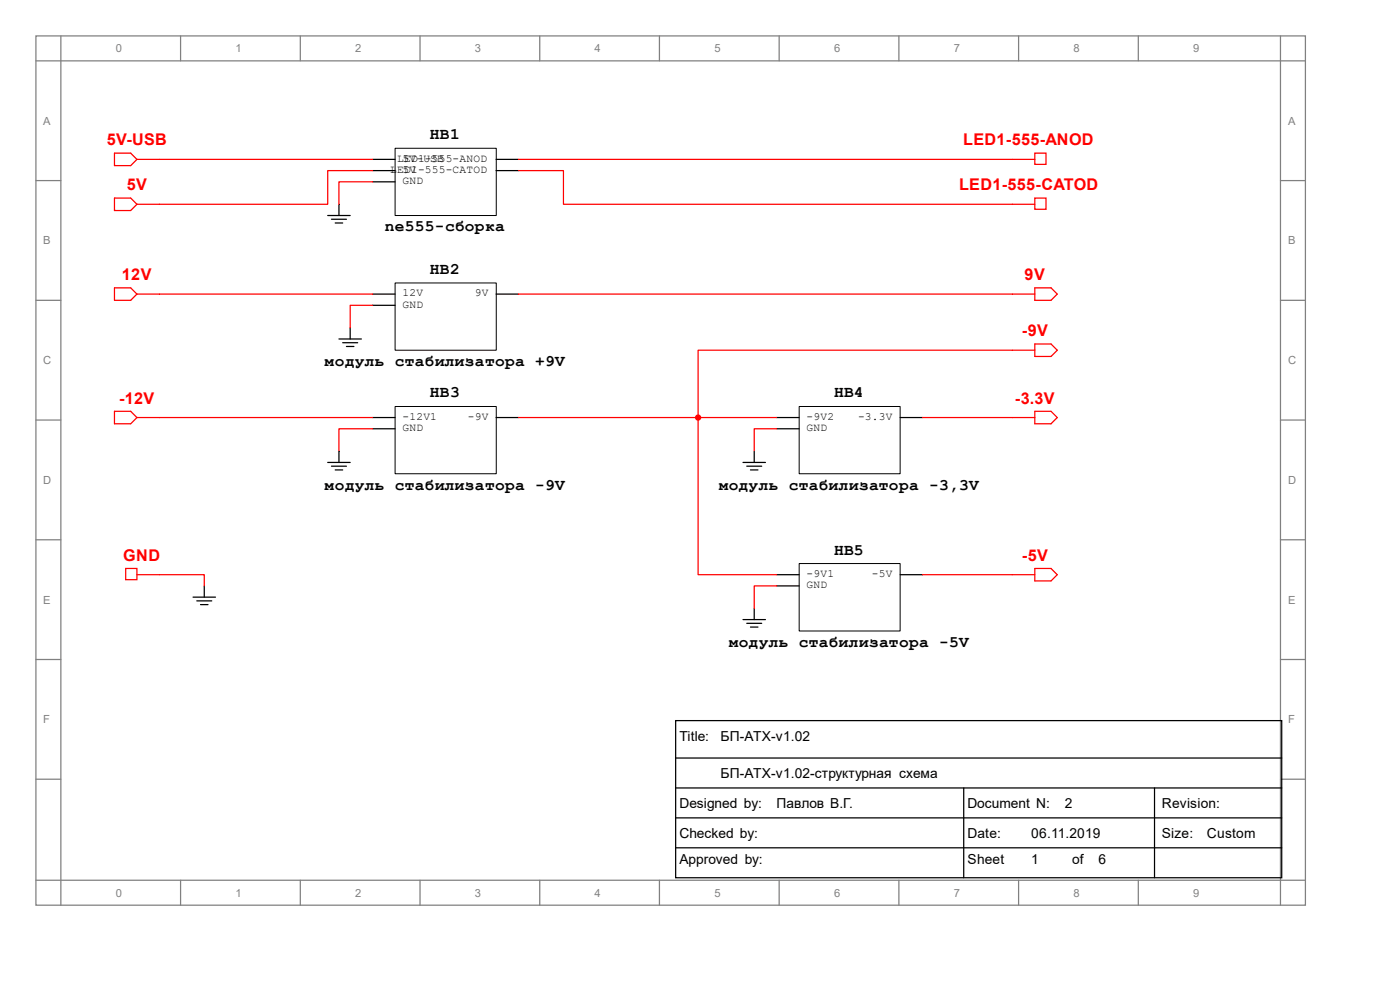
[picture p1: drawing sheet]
<svg xmlns="http://www.w3.org/2000/svg" width="297mm" height="210mm" viewBox="0 0 297 210" stroke-linecap="round" stroke-linejoin="round" font-family="sans-serif">
<g fill="none" stroke="#808080" stroke-width=".26">
<path d="M7.6 7.6h269.3v184.4h-269.3zM7.6 12.9h269.3M12.9 7.6v184.4M38.3 7.6v5.3M63.7 7.6v5.3M89.1 7.6v5.3M114.5 7.6v5.3M139.9 7.6v5.3M165.3 7.6v5.3M190.7 7.6v5.3M216.1 7.6v5.3M241.5 7.6v5.3"/>
<path d="M271.7 7.6v184.4M7.6 38.3h5.3M271.7 38.3h5.2M7.6 63.7h5.3M271.7 63.7h5.2M7.6 89.1h5.3M271.7 89.1h5.2M7.6 114.5h5.3M271.7 114.5h5.2M7.6 139.9h5.3M271.7 139.9h5.2M7.6 165.3h5.3"/>
<path d="M271.7 165.3h5.2M7.6 186.7h269.3M38.3 186.7v5.3M63.7 186.7v5.3M89.1 186.7v5.3M114.5 186.7v5.3M139.9 186.7v5.3M165.3 186.7v5.3M190.7 186.7v5.3M216.1 186.7v5.3M241.5 186.7v5.3"/>
</g>
<path d="M83.8 31.5h21.5v14.2h-21.5z" fill="none" stroke="#000" stroke-width=".21"/>
<path d="M79.1 33.8h4.7M79.1 36.2h4.7M79.1 38.6h4.7M105.2 33.8h4.8M105.2 36.2h4.8" fill="none" stroke="#000" stroke-width=".26"/>
<path d="M24.3 32.5h3.4l1.3 1.3-1.3 1.3h-3.4z" fill="none" stroke="#f00" stroke-width=".26"/>
<path d="M29 33.8h4.8M24.3 42h3.4l1.3 1.3-1.3 1.4h-3.4z" fill="none" stroke="#f00" stroke-width=".26"/>
<path d="M29 43.3h4.8M24.3 61.1h3.4l1.3 1.3-1.3 1.3h-3.4z" fill="none" stroke="#f00" stroke-width=".26"/>
<path d="M29 62.4h4.8M24.3 87.3h3.4l1.3 1.3-1.3 1.3h-3.4z" fill="none" stroke="#f00" stroke-width=".26"/>
<path d="M29 88.6h4.8M26.7 120.6h2.3v2.4h-2.3z" fill="none" stroke="#f00" stroke-width=".26"/>
<path d="M219.5 87.3h3.5l1.3 1.3-1.3 1.3h-3.5zM29 121.9h4.8" fill="none" stroke="#f00" stroke-width=".26"/>
<path d="M214.8 88.6h4.7M219.5 120.6h3.5l1.3 1.3-1.3 1.3h-3.5z" fill="none" stroke="#f00" stroke-width=".26"/>
<path d="M219.5 73h3.5l1.3 1.3-1.3 1.3h-3.5zM214.8 121.9h4.7" fill="none" stroke="#f00" stroke-width=".26"/>
<path d="M214.8 74.3h4.7M219.5 61.1h3.5l1.3 1.3-1.3 1.3h-3.5z" fill="none" stroke="#f00" stroke-width=".26"/>
<g fill="none" stroke="#f00" stroke-width=".26">
<path d="M33.8 33.8h45.3M79.1 36.2h-9.6v7.1h-35.7M79.1 38.6h-7.2v4.7M219.5 32.5h2.4v2.4h-2.4zM33.8 62.4h45.3M79.1 64.8h-4.8v4.7M110 62.4h109.5M214.8 74.3h-66.7v47.6h16.7M33.8 88.6h45.3M79.1 91h-7.2v4.7M110 88.6h54.8M164.8 91h-4.8v4.7"/>
<path d="M195.7 88.6h19.1M33.8 121.9h9.5v2.4M164.8 124.3h-4.8v4.8M195.7 121.9h19.1"/>
</g>
<g fill="none" stroke="#000" stroke-width=".26">
<path d="M69.5 45.7h4.8M70.3 46.5h3.2M71.1 47.3h1.6M71.9 43.3v2.4M71.9 71.9h4.8M72.7 72.7h3.2M73.5 73.5h1.6M74.3 69.5v2.4M79.1 62.4h4.7M79.1 64.8h4.7M105.2 62.4h4.8M69.5 98.1h4.8"/>
<path d="M70.3 98.9h3.2M71.1 99.7h1.6M71.9 95.7v2.4M79.1 88.6h4.7M79.1 91h4.7M105.2 88.6h4.8M157.6 98.1h4.8M158.4 98.9h3.2M159.2 99.7h1.6M160 95.7v2.4M164.8 88.6h4.7M164.8 91h4.7"/>
<path d="M191 88.6h4.7M41 126.7h4.7M41.7 127.5h3.2M42.5 128.3h1.6M43.3 124.3v2.4M157.6 131.4h4.8M158.4 132.2h3.2M159.2 133h1.6M160 129.1v2.3M164.8 121.9h4.7M164.8 124.3h4.7M191 121.9h4.7"/>
<path d="M143.3 152.9h128.6v33.3h-128.6zM143.3 160.8h128.6M143.3 167.2h128.6M143.3 173.5h128.6M143.3 179.9h128.6M204.5 167.2v19M244.9 167.2v19"/>
</g>
<path d="M83.8 60h21.5v14.3h-21.5zM83.8 86.2h21.5v14.3h-21.5zM169.5 86.2h21.5v14.3h-21.5zM169.5 119.5h21.5v14.4h-21.5z" fill="none" stroke="#000" stroke-width=".21"/>
<circle cx="148.1" cy="88.6" r=".53" fill="#f00" stroke="#f00" stroke-width=".26"/>
<path d="M214.8 33.8h4.7M219.5 42h2.4v2.4h-2.4z" fill="none" stroke="#f00" stroke-width=".26"/>
<path d="M110 36.2h9.5v7.1h100M110 33.8h104.8" fill="none" stroke="#f00" stroke-width=".26"/>
<g font-size="3.4">
<text x="91.2" y="29.5">HB1</text>
<text x="81.6" y="49.1">ne555-сборка</text>
<text x="91.2" y="58.1">HB2</text>
<text x="68.9" y="77.7">модуль стабилизатора +9V</text>
<text x="91.2" y="84.3">HB3</text>
<text x="177" y="84.3">HB4</text>
<text x="68.9" y="103.9">модуль стабилизатора -9V</text>
<text x="152.5" y="103.9">модуль стабилизатора -3,3V</text>
<text x="177" y="117.6">HB5</text>
<text x="154.6" y="137.2">модуль стабилизатора -5V</text>
</g>
<g font-size="3.4" fill="#f00">
<text x="22.6" y="30.9">5V-USB</text>
<text x="204.3" y="30.9">LED1-555-ANOD</text>
<text x="26.9" y="40.4">5V</text>
<text x="203.5" y="40.4">LED1-555-CATOD</text>
<text x="25.9" y="59.4">12V</text>
<text x="217.4" y="59.4">9V</text>
<text x="216.8" y="71.3">-9V</text>
<text x="25.3" y="85.6">-12V</text>
<text x="215.3" y="85.6">-3.3V</text>
<text x="26.2" y="119">GND</text>
<text x="216.8" y="119">-5V</text>
</g>
<g font-size="2.9">
<text x="144.1" y="157.1">Title:</text>
<text x="152.9" y="157.1">БП-ATX-v1.02</text>
<text x="152.9" y="165">БП-ATX-v1.02-структурная схема</text>
<text x="144.1" y="171.4">Designed by:</text>
<text x="164.8" y="171.4">Павлов В.Г.</text>
<text x="205.2" y="171.4">Document N:</text>
<text x="225.9" y="171.4">2</text>
<text x="246.5" y="171.4">Revision:</text>
<text x="144.1" y="177.7">Checked by:</text>
<text x="205.2" y="177.7">Date:</text>
<text x="218.7" y="177.7">06.11.2019</text>
<text x="246.5" y="177.7">Size:</text>
<text x="256" y="177.7">Custom</text>
<text x="144.1" y="183.3">Approved by:</text>
<text x="205.2" y="183.3">Sheet</text>
<text x="218.7" y="183.3">1</text>
<text x="227.4" y="183.3">of</text>
<text x="233" y="183.3">6</text>
</g>
<g font-size="2.4" fill="#808080">
<text x="24.6" y="11.1">0</text>
<text x="50" y="11.1">1</text>
<text x="75.4" y="11.1">2</text>
<text x="100.8" y="11.1">3</text>
<text x="126.2" y="11.1">4</text>
<text x="151.6" y="11.1">5</text>
<text x="177" y="11.1">6</text>
<text x="202.4" y="11.1">7</text>
<text x="227.8" y="11.1">8</text>
<text x="253.2" y="11.1">9</text>
<text x="9.2" y="26.5">A</text>
<text x="273.3" y="26.5">A</text>
<text x="9.2" y="51.9">B</text>
<text x="273.3" y="51.9">B</text>
<text x="9.2" y="77.3">C</text>
<text x="273.3" y="77.3">C</text>
<text x="9.2" y="102.7">D</text>
<text x="273.3" y="102.7">D</text>
<text x="9.2" y="128.1">E</text>
<text x="273.3" y="128.1">E</text>
<text x="9.2" y="153.5">F</text>
<text x="273.3" y="153.5">F</text>
<text x="24.6" y="190.2">0</text>
<text x="50" y="190.2">1</text>
<text x="75.4" y="190.2">2</text>
<text x="100.8" y="190.2">3</text>
<text x="126.2" y="190.2">4</text>
<text x="151.6" y="190.2">5</text>
<text x="177" y="190.2">6</text>
<text x="202.4" y="190.2">7</text>
<text x="227.8" y="190.2">8</text>
<text x="253.2" y="190.2">9</text>
</g>
<g font-size="2.4">
<text x="84.2" y="34.3">LED1-555-ANOD</text>
<text x="85.4" y="34.3">5V-USB</text>
<text x="82.8" y="36.7">LED1-555-CATOD</text>
<text x="85.4" y="36.7">5V</text>
<text x="85.4" y="39.1">GND</text>
<text x="85.4" y="62.9">12V</text>
<text x="85.4" y="65.3">GND</text>
<text x="100.7" y="62.9">9V</text>
<text x="85.4" y="89.1">-12V1</text>
<text x="99.2" y="89.1">-9V</text>
<text x="171.1" y="89.1">-9V2</text>
<text x="182" y="89.1">-3.3V</text>
<text x="85.4" y="91.4">GND</text>
<text x="171.1" y="91.4">GND</text>
<text x="171.1" y="122.4">-9V1</text>
<text x="171.1" y="124.8">GND</text>
<text x="185" y="122.4">-5V</text>
</g>
</svg>
